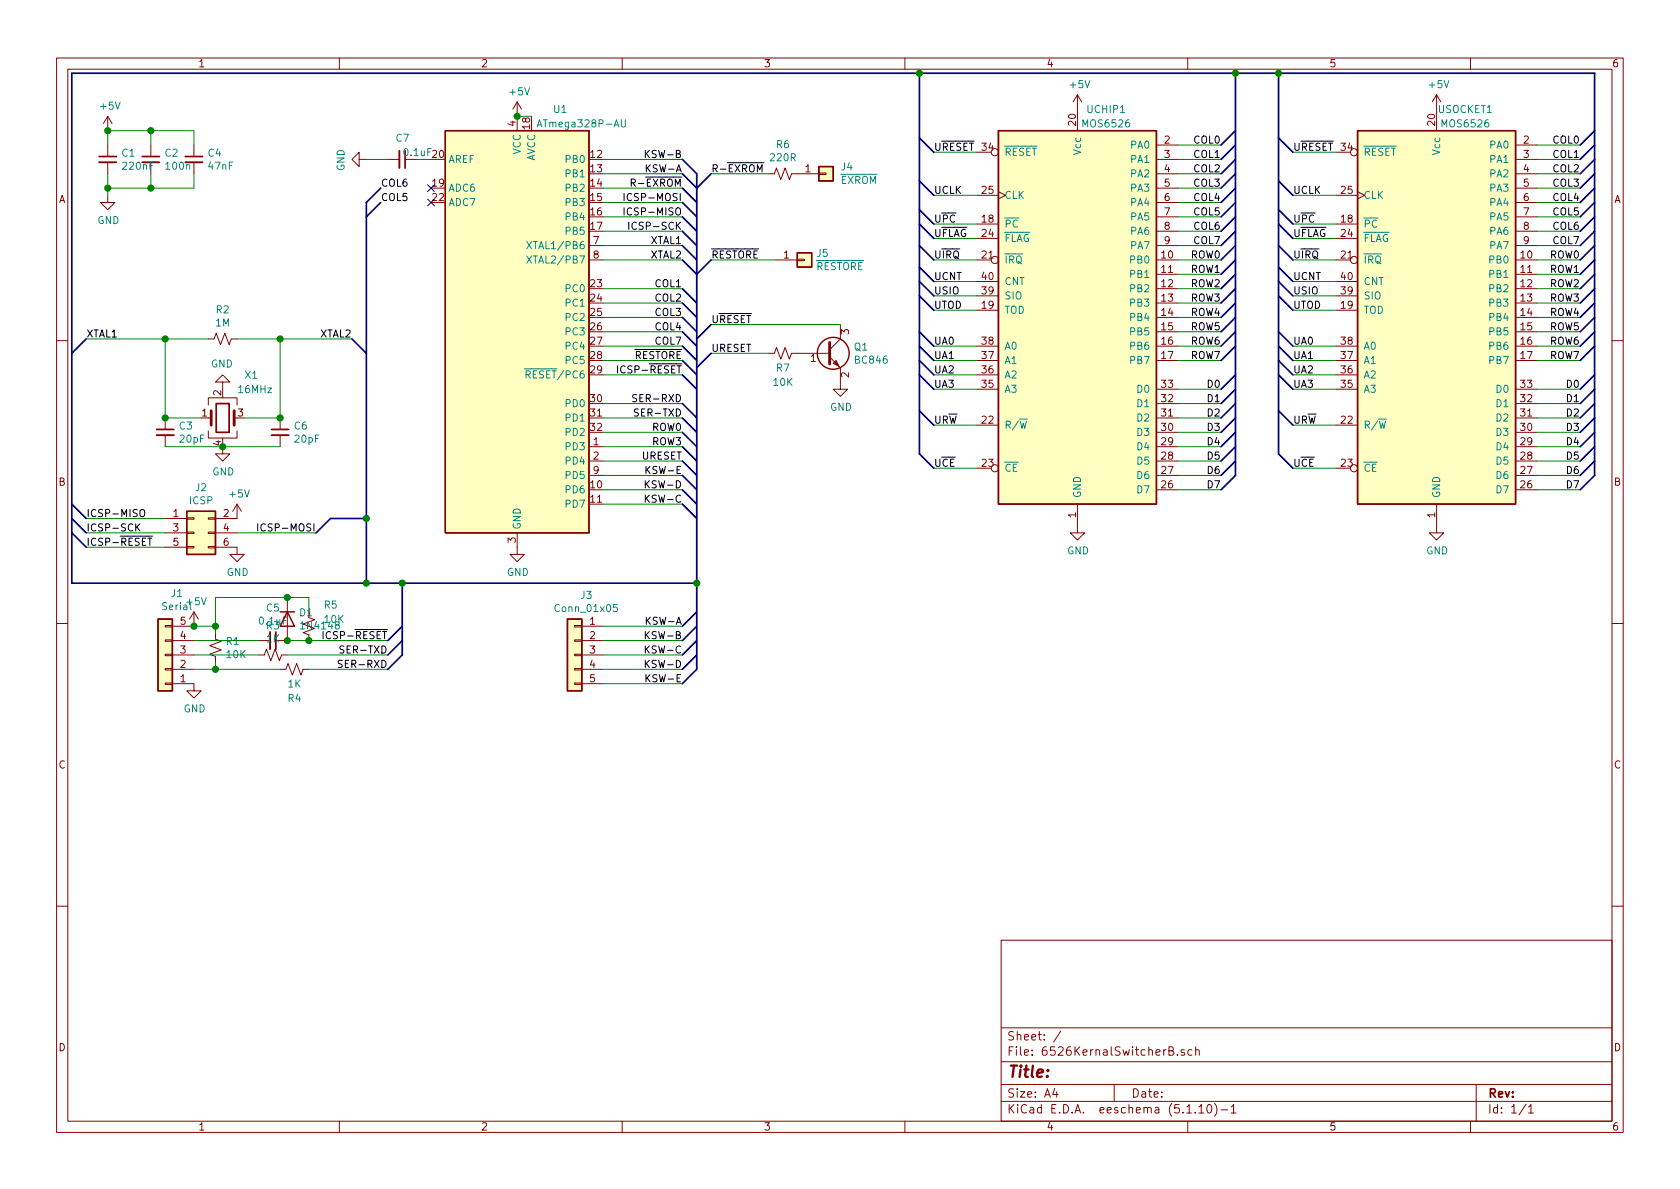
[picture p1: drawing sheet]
EESchema Schematic File Version 4
EELAYER 30 0
EELAYER END
$Descr A4 11693 8268
encoding utf-8
Sheet 1 1
Title ""
Date ""
Rev ""
Comp ""
Comment1 ""
Comment2 ""
Comment3 ""
Comment4 ""
$EndDescr
$Comp
L CPU2:MOS6526 USOCKET1
U 1 1
P 10050 2250
F 0 "USOCKET1" H 10200 3750 50  0000 C CNN
F 1 "MOS6526" H 10200 3650 50  0000 C CNN
F 2 "Package_DIP:DIP-40_W15.24mm" H 10000 2650 50  0001 C CNN
F 3 "" H 10000 2650 50  0001 C CNN
	1    10050 2250
	1    0    0    -1  
$EndComp
$Comp
L Power2:+5V #PWR015
U 1 1
P 10000 750
F 0 "#PWR015" H 10000 600 50  0001 C CNN
F 1 "+5V" H 10015 923 50  0000 C CNN
F 2 "" H 10000 750 50  0001 C CNN
F 3 "" H 10000 750 50  0001 C CNN
	1    10000 750 
	1    0    0    -1  
$EndComp
$Comp
L Power2:+5V #PWR010
U 1 1
P 3600 800
F 0 "#PWR010" H 3600 650 50  0001 C CNN
F 1 "+5V" H 3615 973 50  0000 C CNN
F 2 "" H 3600 800 50  0001 C CNN
F 3 "" H 3600 800 50  0001 C CNN
	1    3600 800 
	1    0    0    -1  
$EndComp
$Comp
L Power2:GND #PWR016
U 1 1
P 10000 3650
F 0 "#PWR016" H 10000 3400 50  0001 C CNN
F 1 "GND" H 10005 3477 50  0000 C CNN
F 2 "" H 10000 3650 50  0001 C CNN
F 3 "" H 10000 3650 50  0001 C CNN
	1    10000 3650
	1    0    0    -1  
$EndComp
$Comp
L Power2:GND #PWR011
U 1 1
P 3600 3800
F 0 "#PWR011" H 3600 3550 50  0001 C CNN
F 1 "GND" H 3605 3627 50  0000 C CNN
F 2 "" H 3600 3800 50  0001 C CNN
F 3 "" H 3600 3800 50  0001 C CNN
	1    3600 3800
	1    0    0    -1  
$EndComp
$Comp
L Device:C_Small C1
U 1 1
P 750 1100
F 0 "C1" H 842 1146 50  0000 L CNN
F 1 "220nF" H 842 1055 50  0000 L CNN
F 2 "Capacitor_SMD:C_0805_2012Metric_Pad1.15x1.40mm_HandSolder" H 750 1100 50  0001 C CNN
F 3 "~" H 750 1100 50  0001 C CNN
	1    750  1100
	1    0    0    -1  
$EndComp
$Comp
L Device:C_Small C2
U 1 1
P 1050 1100
F 0 "C2" H 1142 1146 50  0000 L CNN
F 1 "100n" H 1142 1055 50  0000 L CNN
F 2 "Capacitor_SMD:C_0805_2012Metric_Pad1.15x1.40mm_HandSolder" H 1050 1100 50  0001 C CNN
F 3 "~" H 1050 1100 50  0001 C CNN
	1    1050 1100
	1    0    0    -1  
$EndComp
$Comp
L Device:C_Small C4
U 1 1
P 1350 1100
F 0 "C4" H 1442 1146 50  0000 L CNN
F 1 "47nF" H 1442 1055 50  0000 L CNN
F 2 "Capacitor_SMD:C_0805_2012Metric_Pad1.15x1.40mm_HandSolder" H 1350 1100 50  0001 C CNN
F 3 "~" H 1350 1100 50  0001 C CNN
	1    1350 1100
	1    0    0    -1  
$EndComp
$Comp
L Device:C_Small C7
U 1 1
P 2800 1100
F 0 "C7" V 2650 1050 50  0000 L CNN
F 1 "0.1uF" V 2750 1100 50  0000 L CNN
F 2 "Capacitor_SMD:C_0805_2012Metric_Pad1.15x1.40mm_HandSolder" H 2800 1100 50  0001 C CNN
F 3 "~" H 2800 1100 50  0001 C CNN
	1    2800 1100
	0    1    1    0   
$EndComp
$Comp
L Power2:GND #PWR02
U 1 1
P 750 1350
F 0 "#PWR02" H 750 1100 50  0001 C CNN
F 1 "GND" H 755 1177 50  0000 C CNN
F 2 "" H 750 1350 50  0001 C CNN
F 3 "" H 750 1350 50  0001 C CNN
	1    750  1350
	1    0    0    -1  
$EndComp
Wire Wire Line
	750  1350 750  1300
Wire Wire Line
	750  1300 1050 1300
Wire Wire Line
	750  1300 750  1200
Wire Wire Line
	1050 1300 1050 1200
Wire Wire Line
	1350 1300 1350 1200
$Comp
L Device:R_Small_US R6
U 1 1
P 5450 1200
F 0 "R6" V 5245 1200 50  0000 C CNN
F 1 "220R" V 5336 1200 50  0000 C CNN
F 2 "Resistor_SMD:R_0805_2012Metric_Pad1.15x1.40mm_HandSolder" H 5450 1200 50  0001 C CNN
F 3 "~" H 5450 1200 50  0001 C CNN
	1    5450 1200
	0    1    1    0   
$EndComp
$Comp
L Connector_Generic:Conn_01x01 J4
U 1 1
P 5750 1200
F 0 "J4" H 5850 1250 50  0000 L CNN
F 1 "~EXROM" H 5850 1150 50  0000 L CNN
F 2 "Connector_PinHeader_2.54mm:PinHeader_1x01_P2.54mm_Vertical" H 5750 1200 50  0001 C CNN
F 3 "~" H 5750 1200 50  0001 C CNN
	1    5750 1200
	1    0    0    -1  
$EndComp
Entry Bus Bus
	11100 1700 11000 1800
Text Label 11000 1800 2    50   ~ 0
ROW0
Entry Bus Bus
	11100 2000 11000 2100
Text Label 11000 2100 2    50   ~ 0
ROW3
Entry Bus Bus
	11100 1000 11000 1100
Text Label 11000 1100 2    50   ~ 0
COL1
Entry Bus Bus
	11100 1100 11000 1200
Text Label 11000 1200 2    50   ~ 0
COL2
Entry Bus Bus
	11100 1200 11000 1300
Text Label 11000 1300 2    50   ~ 0
COL3
Entry Bus Bus
	11100 1300 11000 1400
Text Label 11000 1400 2    50   ~ 0
COL4
Entry Bus Bus
	11100 1600 11000 1700
Text Label 11000 1700 2    50   ~ 0
COL7
Entry Bus Bus
	11100 900  11000 1000
Text Label 11000 1000 2    50   ~ 0
COL0
Entry Bus Bus
	11100 1400 11000 1500
Text Label 11000 1500 2    50   ~ 0
COL5
Entry Bus Bus
	11100 1500 11000 1600
Text Label 11000 1600 2    50   ~ 0
COL6
Entry Bus Bus
	11100 1800 11000 1900
Text Label 11000 1900 2    50   ~ 0
ROW1
Entry Bus Bus
	11100 1900 11000 2000
Text Label 11000 2000 2    50   ~ 0
ROW2
Entry Bus Bus
	11100 2100 11000 2200
Text Label 11000 2200 2    50   ~ 0
ROW4
Entry Bus Bus
	11100 2200 11000 2300
Text Label 11000 2300 2    50   ~ 0
ROW5
Entry Bus Bus
	11100 2300 11000 2400
Text Label 11000 2400 2    50   ~ 0
ROW6
Entry Bus Bus
	11100 2400 11000 2500
Text Label 11000 2500 2    50   ~ 0
ROW7
Entry Bus Bus
	11100 2600 11000 2700
Text Label 11000 2700 2    50   ~ 0
D0
Entry Bus Bus
	11100 2700 11000 2800
Text Label 11000 2800 2    50   ~ 0
D1
Entry Bus Bus
	11100 2800 11000 2900
Text Label 11000 2900 2    50   ~ 0
D2
Entry Bus Bus
	11100 2900 11000 3000
Text Label 11000 3000 2    50   ~ 0
D3
Entry Bus Bus
	11100 3000 11000 3100
Text Label 11000 3100 2    50   ~ 0
D4
Entry Bus Bus
	11100 3100 11000 3200
Text Label 11000 3200 2    50   ~ 0
D5
Entry Bus Bus
	11100 3200 11000 3300
Text Label 11000 3300 2    50   ~ 0
D6
Entry Bus Bus
	11100 3300 11000 3400
Text Label 11000 3400 2    50   ~ 0
D7
Wire Wire Line
	10700 1000 11000 1000
Wire Wire Line
	10700 1100 11000 1100
Wire Wire Line
	10700 1200 11000 1200
Wire Wire Line
	10700 1300 11000 1300
Wire Wire Line
	10700 1400 11000 1400
Wire Wire Line
	10700 1500 11000 1500
Wire Wire Line
	10700 1600 11000 1600
Wire Wire Line
	10700 1700 11000 1700
Wire Wire Line
	10700 1800 11000 1800
Wire Wire Line
	10700 1900 11000 1900
Wire Wire Line
	10700 2000 11000 2000
Wire Wire Line
	10700 2100 11000 2100
Wire Wire Line
	10700 2200 11000 2200
Wire Wire Line
	10700 2300 11000 2300
Wire Wire Line
	10700 2400 11000 2400
Wire Wire Line
	10700 2500 11000 2500
Wire Wire Line
	10700 2700 11000 2700
Wire Wire Line
	10700 2800 11000 2800
Wire Wire Line
	10700 2900 11000 2900
Wire Wire Line
	10700 3000 11000 3000
Wire Wire Line
	10700 3100 11000 3100
Wire Wire Line
	10700 3200 11000 3200
Wire Wire Line
	10700 3300 11000 3300
Wire Wire Line
	10700 3400 11000 3400
Text Label 9000 1050 0    50   ~ 0
U~RESET
Wire Wire Line
	9000 1050 9300 1050
Entry Bus Bus
	8900 950  9000 1050
Text Label 9000 1350 0    50   ~ 0
UCLK
Wire Wire Line
	9000 1350 9300 1350
Entry Bus Bus
	8900 1250 9000 1350
Text Label 9000 1550 0    50   ~ 0
U~PC
Wire Wire Line
	9000 1550 9300 1550
Entry Bus Bus
	8900 1450 9000 1550
Text Label 9000 1650 0    50   ~ 0
U~FLAG
Wire Wire Line
	9000 1650 9300 1650
Entry Bus Bus
	8900 1550 9000 1650
Text Label 9000 1800 0    50   ~ 0
U~IRQ
Wire Wire Line
	9000 1800 9300 1800
Entry Bus Bus
	8900 1700 9000 1800
Text Label 9000 1950 0    50   ~ 0
UCNT
Wire Wire Line
	9000 1950 9300 1950
Entry Bus Bus
	8900 1850 9000 1950
Text Label 9000 2050 0    50   ~ 0
USIO
Wire Wire Line
	9000 2050 9300 2050
Entry Bus Bus
	8900 1950 9000 2050
Text Label 9000 2150 0    50   ~ 0
UTOD
Wire Wire Line
	9000 2150 9300 2150
Entry Bus Bus
	8900 2050 9000 2150
Text Label 9000 2400 0    50   ~ 0
UA0
Wire Wire Line
	9000 2400 9300 2400
Entry Bus Bus
	8900 2300 9000 2400
Text Label 9000 2500 0    50   ~ 0
UA1
Wire Wire Line
	9000 2500 9300 2500
Entry Bus Bus
	8900 2400 9000 2500
Text Label 9000 2600 0    50   ~ 0
UA2
Wire Wire Line
	9000 2600 9300 2600
Entry Bus Bus
	8900 2500 9000 2600
Text Label 9000 2700 0    50   ~ 0
UA3
Wire Wire Line
	9000 2700 9300 2700
Entry Bus Bus
	8900 2600 9000 2700
Text Label 9000 2950 0    50   ~ 0
UR~W
Wire Wire Line
	9000 2950 9300 2950
Entry Bus Bus
	8900 2850 9000 2950
Text Label 9000 3250 0    50   ~ 0
U~CE
Wire Wire Line
	9000 3250 9300 3250
Entry Bus Bus
	8900 3150 9000 3250
$Comp
L CPU2:MOS6526 UCHIP1
U 1 1
P 7550 2250
F 0 "UCHIP1" H 7700 3750 50  0000 C CNN
F 1 "MOS6526" H 7700 3650 50  0000 C CNN
F 2 "Package_DIP:DIP-40_W15.24mm" H 7500 2650 50  0001 C CNN
F 3 "" H 7500 2650 50  0001 C CNN
	1    7550 2250
	1    0    0    -1  
$EndComp
$Comp
L Power2:+5V #PWR013
U 1 1
P 7500 750
F 0 "#PWR013" H 7500 600 50  0001 C CNN
F 1 "+5V" H 7515 923 50  0000 C CNN
F 2 "" H 7500 750 50  0001 C CNN
F 3 "" H 7500 750 50  0001 C CNN
	1    7500 750 
	1    0    0    -1  
$EndComp
$Comp
L Power2:GND #PWR014
U 1 1
P 7500 3650
F 0 "#PWR014" H 7500 3400 50  0001 C CNN
F 1 "GND" H 7505 3477 50  0000 C CNN
F 2 "" H 7500 3650 50  0001 C CNN
F 3 "" H 7500 3650 50  0001 C CNN
	1    7500 3650
	1    0    0    -1  
$EndComp
Entry Bus Bus
	8600 1700 8500 1800
Text Label 8500 1800 2    50   ~ 0
ROW0
Entry Bus Bus
	8600 2000 8500 2100
Text Label 8500 2100 2    50   ~ 0
ROW3
Entry Bus Bus
	8600 1000 8500 1100
Text Label 8500 1100 2    50   ~ 0
COL1
Entry Bus Bus
	8600 1100 8500 1200
Text Label 8500 1200 2    50   ~ 0
COL2
Entry Bus Bus
	8600 1200 8500 1300
Text Label 8500 1300 2    50   ~ 0
COL3
Entry Bus Bus
	8600 1300 8500 1400
Text Label 8500 1400 2    50   ~ 0
COL4
Entry Bus Bus
	8600 1600 8500 1700
Text Label 8500 1700 2    50   ~ 0
COL7
Entry Bus Bus
	8600 900  8500 1000
Text Label 8500 1000 2    50   ~ 0
COL0
Entry Bus Bus
	8600 1400 8500 1500
Text Label 8500 1500 2    50   ~ 0
COL5
Entry Bus Bus
	8600 1500 8500 1600
Text Label 8500 1600 2    50   ~ 0
COL6
Entry Bus Bus
	8600 1800 8500 1900
Text Label 8500 1900 2    50   ~ 0
ROW1
Entry Bus Bus
	8600 1900 8500 2000
Text Label 8500 2000 2    50   ~ 0
ROW2
Entry Bus Bus
	8600 2100 8500 2200
Text Label 8500 2200 2    50   ~ 0
ROW4
Entry Bus Bus
	8600 2200 8500 2300
Text Label 8500 2300 2    50   ~ 0
ROW5
Entry Bus Bus
	8600 2300 8500 2400
Text Label 8500 2400 2    50   ~ 0
ROW6
Entry Bus Bus
	8600 2400 8500 2500
Text Label 8500 2500 2    50   ~ 0
ROW7
Entry Bus Bus
	8600 2600 8500 2700
Text Label 8500 2700 2    50   ~ 0
D0
Entry Bus Bus
	8600 2700 8500 2800
Text Label 8500 2800 2    50   ~ 0
D1
Entry Bus Bus
	8600 2800 8500 2900
Text Label 8500 2900 2    50   ~ 0
D2
Entry Bus Bus
	8600 2900 8500 3000
Text Label 8500 3000 2    50   ~ 0
D3
Entry Bus Bus
	8600 3000 8500 3100
Text Label 8500 3100 2    50   ~ 0
D4
Entry Bus Bus
	8600 3100 8500 3200
Text Label 8500 3200 2    50   ~ 0
D5
Entry Bus Bus
	8600 3200 8500 3300
Text Label 8500 3300 2    50   ~ 0
D6
Entry Bus Bus
	8600 3300 8500 3400
Text Label 8500 3400 2    50   ~ 0
D7
Wire Wire Line
	8200 1000 8500 1000
Wire Wire Line
	8200 1100 8500 1100
Wire Wire Line
	8200 1200 8500 1200
Wire Wire Line
	8200 1300 8500 1300
Wire Wire Line
	8200 1400 8500 1400
Wire Wire Line
	8200 1500 8500 1500
Wire Wire Line
	8200 1600 8500 1600
Wire Wire Line
	8200 1700 8500 1700
Wire Wire Line
	8200 1800 8500 1800
Wire Wire Line
	8200 1900 8500 1900
Wire Wire Line
	8200 2000 8500 2000
Wire Wire Line
	8200 2100 8500 2100
Wire Wire Line
	8200 2200 8500 2200
Wire Wire Line
	8200 2300 8500 2300
Wire Wire Line
	8200 2400 8500 2400
Wire Wire Line
	8200 2500 8500 2500
Wire Wire Line
	8200 2700 8500 2700
Wire Wire Line
	8200 2800 8500 2800
Wire Wire Line
	8200 2900 8500 2900
Wire Wire Line
	8200 3000 8500 3000
Wire Wire Line
	8200 3100 8500 3100
Wire Wire Line
	8200 3200 8500 3200
Wire Wire Line
	8200 3300 8500 3300
Wire Wire Line
	8200 3400 8500 3400
Text Label 6500 1050 0    50   ~ 0
U~RESET
Wire Wire Line
	6500 1050 6800 1050
Entry Bus Bus
	6400 950  6500 1050
Text Label 6500 1350 0    50   ~ 0
UCLK
Wire Wire Line
	6500 1350 6800 1350
Entry Bus Bus
	6400 1250 6500 1350
Text Label 6500 1550 0    50   ~ 0
U~PC
Wire Wire Line
	6500 1550 6800 1550
Entry Bus Bus
	6400 1450 6500 1550
Text Label 6500 1650 0    50   ~ 0
U~FLAG
Wire Wire Line
	6500 1650 6800 1650
Entry Bus Bus
	6400 1550 6500 1650
Text Label 6500 1800 0    50   ~ 0
U~IRQ
Wire Wire Line
	6500 1800 6800 1800
Entry Bus Bus
	6400 1700 6500 1800
Text Label 6500 1950 0    50   ~ 0
UCNT
Wire Wire Line
	6500 1950 6800 1950
Entry Bus Bus
	6400 1850 6500 1950
Text Label 6500 2050 0    50   ~ 0
USIO
Wire Wire Line
	6500 2050 6800 2050
Entry Bus Bus
	6400 1950 6500 2050
Text Label 6500 2150 0    50   ~ 0
UTOD
Wire Wire Line
	6500 2150 6800 2150
Entry Bus Bus
	6400 2050 6500 2150
Text Label 6500 2400 0    50   ~ 0
UA0
Wire Wire Line
	6500 2400 6800 2400
Entry Bus Bus
	6400 2300 6500 2400
Text Label 6500 2500 0    50   ~ 0
UA1
Wire Wire Line
	6500 2500 6800 2500
Entry Bus Bus
	6400 2400 6500 2500
Text Label 6500 2600 0    50   ~ 0
UA2
Wire Wire Line
	6500 2600 6800 2600
Entry Bus Bus
	6400 2500 6500 2600
Text Label 6500 2700 0    50   ~ 0
UA3
Wire Wire Line
	6500 2700 6800 2700
Entry Bus Bus
	6400 2600 6500 2700
Text Label 6500 2950 0    50   ~ 0
UR~W
Wire Wire Line
	6500 2950 6800 2950
Entry Bus Bus
	6400 2850 6500 2950
Text Label 6500 3250 0    50   ~ 0
U~CE
Wire Wire Line
	6500 3250 6800 3250
Entry Bus Bus
	6400 3150 6500 3250
Wire Bus Line
	11100 500  8900 500 
Connection ~ 8900 500 
Wire Bus Line
	8900 500  8600 500 
Wire Bus Line
	6400 500  8600 500 
Connection ~ 8600 500 
Text Label 4750 2600 2    50   ~ 0
ICSP-~RESET
Wire Wire Line
	4200 2600 4750 2600
Entry Bus Bus
	4850 2700 4750 2600
Text Label 4750 1800 2    50   ~ 0
XTAL2
Wire Wire Line
	4200 1800 4750 1800
Entry Bus Bus
	4850 1900 4750 1800
Text Label 4750 1700 2    50   ~ 0
XTAL1
Wire Wire Line
	4200 1700 4750 1700
Entry Bus Bus
	4850 1800 4750 1700
Text Label 4750 1600 2    50   ~ 0
ICSP-SCK
Wire Wire Line
	4200 1600 4750 1600
Entry Bus Bus
	4850 1700 4750 1600
Text Label 4750 1500 2    50   ~ 0
ICSP-MISO
Wire Wire Line
	4200 1500 4750 1500
Entry Bus Bus
	4850 1600 4750 1500
Text Label 4750 1400 2    50   ~ 0
ICSP-MOSI
Wire Wire Line
	4200 1400 4750 1400
Entry Bus Bus
	4850 1500 4750 1400
Text Label 4750 2000 2    50   ~ 0
COL1
Wire Wire Line
	4200 2000 4750 2000
Entry Bus Bus
	4850 2100 4750 2000
Text Label 4750 2100 2    50   ~ 0
COL2
Wire Wire Line
	4200 2100 4750 2100
Entry Bus Bus
	4850 2200 4750 2100
Text Label 4750 2200 2    50   ~ 0
COL3
Wire Wire Line
	4200 2200 4750 2200
Entry Bus Bus
	4850 2300 4750 2200
Text Label 4750 2300 2    50   ~ 0
COL4
Wire Wire Line
	4200 2300 4750 2300
Entry Bus Bus
	4850 2400 4750 2300
Text Label 4750 2400 2    50   ~ 0
COL7
Wire Wire Line
	4200 2400 4750 2400
Entry Bus Bus
	4850 2500 4750 2400
Text Label 4750 2500 2    50   ~ 0
~RESTORE
Wire Wire Line
	4200 2500 4750 2500
Entry Bus Bus
	4850 2600 4750 2500
Text Label 4750 2800 2    50   ~ 0
SER-RXD
Wire Wire Line
	4200 2800 4750 2800
Entry Bus Bus
	4850 2900 4750 2800
Text Label 4750 2900 2    50   ~ 0
SER-TXD
Wire Wire Line
	4200 2900 4750 2900
Entry Bus Bus
	4850 3000 4750 2900
Text Label 4750 3000 2    50   ~ 0
ROW0
Wire Wire Line
	4200 3000 4750 3000
Entry Bus Bus
	4850 3100 4750 3000
Text Label 4750 3100 2    50   ~ 0
ROW3
Wire Wire Line
	4200 3100 4750 3100
Entry Bus Bus
	4850 3200 4750 3100
Text Label 4750 1200 2    50   ~ 0
KSW-A
Wire Wire Line
	4200 1200 4750 1200
Entry Bus Bus
	4850 1300 4750 1200
Text Label 4750 1100 2    50   ~ 0
KSW-B
Wire Wire Line
	4200 1100 4750 1100
Entry Bus Bus
	4850 1200 4750 1100
Text Label 4750 3500 2    50   ~ 0
KSW-C
Wire Wire Line
	4200 3500 4750 3500
Entry Bus Bus
	4850 3600 4750 3500
Text Label 4750 3200 2    50   ~ 0
URESET
Wire Wire Line
	4200 3200 4750 3200
Entry Bus Bus
	4850 3300 4750 3200
$Comp
L Connector_Generic:Conn_01x01 J5
U 1 1
P 5600 1800
F 0 "J5" H 5680 1848 50  0000 L CNN
F 1 "~RESTORE" H 5680 1750 50  0000 L CNN
F 2 "Connector_PinHeader_2.54mm:PinHeader_1x01_P2.54mm_Vertical" H 5600 1800 50  0001 C CNN
F 3 "~" H 5600 1800 50  0001 C CNN
	1    5600 1800
	1    0    0    -1  
$EndComp
Entry Bus Bus
	4850 1900 4950 1800
Wire Wire Line
	4950 1800 5400 1800
Text Label 4950 1800 0    50   ~ 0
~RESTORE
$Comp
L Device:Crystal_GND24 X1
U 1 1
P 1550 2900
F 0 "X1" H 1700 3200 50  0000 L CNN
F 1 "16MHz" H 1650 3100 50  0000 L CNN
F 2 "Crystal:Crystal_SMD_2016-4Pin_2.0x1.6mm" H 1550 2900 50  0001 C CNN
F 3 "~" H 1550 2900 50  0001 C CNN
	1    1550 2900
	1    0    0    -1  
$EndComp
$Comp
L Power2:GND #PWR06
U 1 1
P 1550 3100
F 0 "#PWR06" H 1550 2850 50  0001 C CNN
F 1 "GND" H 1555 2927 50  0000 C CNN
F 2 "" H 1550 3100 50  0001 C CNN
F 3 "" H 1550 3100 50  0001 C CNN
	1    1550 3100
	1    0    0    -1  
$EndComp
$Comp
L Power2:GND #PWR05
U 1 1
P 1550 2700
F 0 "#PWR05" H 1550 2450 50  0001 C CNN
F 1 "GND" H 1555 2527 50  0000 C CNN
F 2 "" H 1550 2700 50  0001 C CNN
F 3 "" H 1550 2700 50  0001 C CNN
	1    1550 2700
	-1   0    0    1   
$EndComp
$Comp
L Device:C_Small C6
U 1 1
P 1950 3000
F 0 "C6" H 2042 3046 50  0000 L CNN
F 1 "20pF" H 2042 2955 50  0000 L CNN
F 2 "Capacitor_SMD:C_0805_2012Metric_Pad1.15x1.40mm_HandSolder" H 1950 3000 50  0001 C CNN
F 3 "~" H 1950 3000 50  0001 C CNN
	1    1950 3000
	1    0    0    -1  
$EndComp
$Comp
L Device:C_Small C3
U 1 1
P 1150 3000
F 0 "C3" H 1242 3046 50  0000 L CNN
F 1 "20pF" H 1242 2955 50  0000 L CNN
F 2 "Capacitor_SMD:C_0805_2012Metric_Pad1.15x1.40mm_HandSolder" H 1150 3000 50  0001 C CNN
F 3 "~" H 1150 3000 50  0001 C CNN
	1    1150 3000
	1    0    0    -1  
$EndComp
Wire Wire Line
	1150 2900 1400 2900
Wire Wire Line
	1700 2900 1950 2900
Wire Wire Line
	1150 3100 1550 3100
Connection ~ 1550 3100
Wire Wire Line
	1550 3100 1950 3100
$Comp
L Device:R_Small_US R2
U 1 1
P 1550 2350
F 0 "R2" V 1345 2350 50  0000 C CNN
F 1 "1M" V 1436 2350 50  0000 C CNN
F 2 "Resistor_SMD:R_0805_2012Metric_Pad1.15x1.40mm_HandSolder" H 1550 2350 50  0001 C CNN
F 3 "~" H 1550 2350 50  0001 C CNN
	1    1550 2350
	0    1    1    0   
$EndComp
Wire Wire Line
	1150 2900 1150 2350
Wire Wire Line
	1150 2350 1450 2350
Connection ~ 1150 2900
Text Label 2450 2350 2    50   ~ 0
XTAL2
Text Label 600  2350 0    50   ~ 0
XTAL1
Entry Bus Bus
	2550 2450 2450 2350
Entry Bus Bus
	500  2450 600  2350
Connection ~ 1150 2350
Wire Wire Line
	1650 2350 1950 2350
Wire Wire Line
	1950 2900 1950 2350
Connection ~ 1950 2900
Connection ~ 1950 2350
Wire Wire Line
	1950 2350 2450 2350
Wire Bus Line
	500  500  6400 500 
Connection ~ 2550 4050
Connection ~ 6400 500 
$Comp
L Device:Q_NPN_BEC Q1
U 1 1
P 5750 2450
F 0 "Q1" H 5941 2496 50  0000 L CNN
F 1 "BC846" H 5941 2405 50  0000 L CNN
F 2 "Package_TO_SOT_SMD:SOT-23" H 5950 2550 50  0001 C CNN
F 3 "863-BC846BLT1G" H 5750 2450 50  0001 C CNN
	1    5750 2450
	1    0    0    -1  
$EndComp
$Comp
L Power2:GND #PWR012
U 1 1
P 5850 2650
F 0 "#PWR012" H 5850 2400 50  0001 C CNN
F 1 "GND" H 5855 2477 50  0000 C CNN
F 2 "" H 5850 2650 50  0001 C CNN
F 3 "" H 5850 2650 50  0001 C CNN
	1    5850 2650
	1    0    0    -1  
$EndComp
Entry Bus Bus
	4850 2550 4950 2450
Entry Bus Bus
	4850 2350 4950 2250
$Comp
L Device:R_Small_US R7
U 1 1
P 5450 2450
F 0 "R7" V 5550 2450 50  0000 C CNN
F 1 "10K" V 5650 2450 50  0000 C CNN
F 2 "Resistor_SMD:R_0805_2012Metric_Pad1.15x1.40mm_HandSolder" H 5450 2450 50  0001 C CNN
F 3 "~" H 5450 2450 50  0001 C CNN
	1    5450 2450
	0    1    1    0   
$EndComp
Text Label 4950 2450 0    50   ~ 0
URESET
Wire Wire Line
	4950 2450 5350 2450
Wire Wire Line
	5850 2250 4950 2250
Text Label 4950 2250 0    50   ~ 0
U~RESET
$Comp
L Connector_Generic:Conn_02x03_Odd_Even J2
U 1 1
P 1350 3700
F 0 "J2" H 1400 4017 50  0000 C CNN
F 1 "ICSP" H 1400 3926 50  0000 C CNN
F 2 "Connector_PinHeader_1.27mm:PinHeader_2x03_P1.27mm_Vertical_SMD" H 1350 3700 50  0001 C CNN
F 3 "~" H 1350 3700 50  0001 C CNN
	1    1350 3700
	1    0    0    -1  
$EndComp
Text Label 600  3800 0    50   ~ 0
ICSP-~RESET
Wire Wire Line
	1150 3800 600  3800
Entry Bus Bus
	600  3800 500  3700
Text Label 600  3700 0    50   ~ 0
ICSP-SCK
Wire Wire Line
	1150 3700 600  3700
Entry Bus Bus
	600  3700 500  3600
Text Label 600  3600 0    50   ~ 0
ICSP-MISO
Wire Wire Line
	1150 3600 600  3600
Entry Bus Bus
	600  3600 500  3500
Text Label 2200 3700 2    50   ~ 0
ICSP-MOSI
Wire Wire Line
	1650 3700 2200 3700
Entry Bus Bus
	2200 3700 2300 3600
$Comp
L Power2:GND #PWR08
U 1 1
P 1650 3800
F 0 "#PWR08" H 1650 3550 50  0001 C CNN
F 1 "GND" H 1655 3627 50  0000 C CNN
F 2 "" H 1650 3800 50  0001 C CNN
F 3 "" H 1650 3800 50  0001 C CNN
	1    1650 3800
	1    0    0    -1  
$EndComp
$Comp
L Power2:+5V #PWR07
U 1 1
P 1650 3600
F 0 "#PWR07" H 1650 3450 50  0001 C CNN
F 1 "+5V" H 1665 3773 50  0000 C CNN
F 2 "" H 1650 3600 50  0001 C CNN
F 3 "" H 1650 3600 50  0001 C CNN
	1    1650 3600
	1    0    0    -1  
$EndComp
$Comp
L Connector_Generic:Conn_01x05 J1
U 1 1
P 1150 4550
F 0 "J1" H 1068 4125 50  0000 C CNN
F 1 "Serial" H 1068 4216 50  0000 C CNN
F 2 "Connector_PinHeader_1.27mm:PinHeader_1x05_P1.27mm_Vertical" H 1150 4550 50  0001 C CNN
F 3 "~" H 1150 4550 50  0001 C CNN
	1    1150 4550
	-1   0    0    1   
$EndComp
$Comp
L Power2:GND #PWR04
U 1 1
P 1350 4750
F 0 "#PWR04" H 1350 4500 50  0001 C CNN
F 1 "GND" H 1355 4577 50  0000 C CNN
F 2 "" H 1350 4750 50  0001 C CNN
F 3 "" H 1350 4750 50  0001 C CNN
	1    1350 4750
	1    0    0    -1  
$EndComp
$Comp
L Power2:+5V #PWR03
U 1 1
P 1350 4350
F 0 "#PWR03" H 1350 4200 50  0001 C CNN
F 1 "+5V" H 1365 4523 50  0000 C CNN
F 2 "" H 1350 4350 50  0001 C CNN
F 3 "" H 1350 4350 50  0001 C CNN
	1    1350 4350
	1    0    0    -1  
$EndComp
Text Label 2700 4450 2    50   ~ 0
ICSP-~RESET
Wire Wire Line
	2150 4450 2700 4450
Entry Bus Bus
	2700 4450 2800 4350
Text Label 2700 4550 2    50   ~ 0
SER-TXD
Entry Bus Bus
	2700 4550 2800 4450
Text Label 2700 4650 2    50   ~ 0
SER-RXD
Wire Wire Line
	2150 4650 2700 4650
Entry Bus Bus
	2700 4650 2800 4550
Text Label 4750 4350 2    50   ~ 0
KSW-A
Wire Wire Line
	4200 4350 4750 4350
Entry Bus Bus
	4750 4350 4850 4250
Text Label 4750 4450 2    50   ~ 0
KSW-B
Wire Wire Line
	4200 4450 4750 4450
Entry Bus Bus
	4750 4450 4850 4350
Text Label 4750 4550 2    50   ~ 0
KSW-C
Wire Wire Line
	4200 4550 4750 4550
Entry Bus Bus
	4750 4550 4850 4450
Connection ~ 4850 4050
$Comp
L Device:R_Small_US R4
U 1 1
P 2050 4650
F 0 "R4" V 2250 4650 50  0000 C CNN
F 1 "1K" V 2150 4650 50  0000 C CNN
F 2 "Resistor_SMD:R_0805_2012Metric_Pad1.15x1.40mm_HandSolder" H 2050 4650 50  0001 C CNN
F 3 "~" H 2050 4650 50  0001 C CNN
	1    2050 4650
	0    1    1    0   
$EndComp
$Comp
L Device:R_Small_US R3
U 1 1
P 1900 4550
F 0 "R3" V 1695 4550 50  0000 C CNN
F 1 "1K" V 1786 4550 50  0000 C CNN
F 2 "Resistor_SMD:R_0805_2012Metric_Pad1.15x1.40mm_HandSolder" H 1900 4550 50  0001 C CNN
F 3 "~" H 1900 4550 50  0001 C CNN
	1    1900 4550
	0    1    1    0   
$EndComp
Wire Wire Line
	2000 4550 2700 4550
Wire Wire Line
	1350 4550 1800 4550
$Comp
L Device:R_Small_US R1
U 1 1
P 1500 4500
F 0 "R1" H 1568 4546 50  0000 L CNN
F 1 "10K" H 1568 4455 50  0000 L CNN
F 2 "Resistor_SMD:R_0805_2012Metric_Pad1.15x1.40mm_HandSolder" H 1500 4500 50  0001 C CNN
F 3 "~" H 1500 4500 50  0001 C CNN
	1    1500 4500
	1    0    0    -1  
$EndComp
$Comp
L Device:R_Small_US R5
U 1 1
P 2150 4350
F 0 "R5" H 2250 4500 50  0000 L CNN
F 1 "10K" H 2250 4400 50  0000 L CNN
F 2 "Resistor_SMD:R_0805_2012Metric_Pad1.15x1.40mm_HandSolder" H 2150 4350 50  0001 C CNN
F 3 "~" H 2150 4350 50  0001 C CNN
	1    2150 4350
	1    0    0    -1  
$EndComp
$Comp
L Diode:1N4148 D1
U 1 1
P 2000 4300
F 0 "D1" V 1954 4379 50  0000 L CNN
F 1 "1N4148" V 2045 4379 50  0000 L CNN
F 2 "Diode_SMD:D_MiniMELF" H 2000 4125 50  0001 C CNN
F 3 "https://assets.nexperia.com/documents/data-sheet/1N4148_1N4448.pdf" H 2000 4300 50  0001 C CNN
	1    2000 4300
	0    1    1    0   
$EndComp
Wire Wire Line
	1500 4350 1350 4350
Connection ~ 1350 4350
Wire Wire Line
	2150 4250 2150 4150
Wire Wire Line
	2150 4150 2000 4150
Wire Wire Line
	2000 4150 1500 4150
Wire Wire Line
	1500 4150 1500 4350
Connection ~ 2000 4150
Wire Wire Line
	2000 4450 2150 4450
Connection ~ 2150 4450
$Comp
L Device:C_Small C5
U 1 1
P 1900 4450
F 0 "C5" V 1671 4450 50  0000 C CNN
F 1 "0.1uF" V 1762 4450 50  0000 C CNN
F 2 "Capacitor_SMD:C_0805_2012Metric_Pad1.15x1.40mm_HandSolder" H 1900 4450 50  0001 C CNN
F 3 "~" H 1900 4450 50  0001 C CNN
	1    1900 4450
	0    1    1    0   
$EndComp
Connection ~ 2000 4450
$Comp
L Power2:GND #PWR09
U 1 1
P 2550 1100
F 0 "#PWR09" H 2550 850 50  0001 C CNN
F 1 "GND" H 2555 927 50  0000 C CNN
F 2 "" H 2550 1100 50  0001 C CNN
F 3 "" H 2550 1100 50  0001 C CNN
	1    2550 1100
	0    1    1    0   
$EndComp
Wire Wire Line
	2900 1100 3000 1100
Wire Wire Line
	2550 1100 2700 1100
Wire Wire Line
	3700 800  3600 800 
Connection ~ 3600 800 
$Comp
L Power2:+5V #PWR01
U 1 1
P 750 900
F 0 "#PWR01" H 750 750 50  0001 C CNN
F 1 "+5V" H 765 1073 50  0000 C CNN
F 2 "" H 750 900 50  0001 C CNN
F 3 "" H 750 900 50  0001 C CNN
	1    750  900 
	1    0    0    -1  
$EndComp
Wire Bus Line
	500  4050 2550 4050
Wire Bus Line
	2300 3600 2550 3600
Wire Bus Line
	2550 4050 2800 4050
Connection ~ 2800 4050
Wire Bus Line
	2800 4050 4850 4050
Wire Wire Line
	1350 4450 1800 4450
Wire Wire Line
	1500 4400 1500 4350
Wire Wire Line
	1350 4650 1500 4650
Connection ~ 1500 4350
Wire Wire Line
	1500 4600 1500 4650
Connection ~ 1500 4650
Wire Wire Line
	1500 4650 1950 4650
$Comp
L MCU_Microchip_ATmega:ATmega328P-AU U1
U 1 1
P 3600 2300
F 0 "U1" H 3900 3850 50  0000 C CNN
F 1 "ATmega328P-AU" H 4050 3750 50  0000 C CNN
F 2 "Package_QFP:TQFP-32_7x7mm_P0.8mm" H 3600 2300 50  0001 C CIN
F 3 "http://ww1.microchip.com/downloads/en/DeviceDoc/ATmega328_P%20AVR%20MCU%20with%20picoPower%20Technology%20Data%20Sheet%2040001984A.pdf" H 3600 2300 50  0001 C CNN
	1    3600 2300
	1    0    0    -1  
$EndComp
Text Label 4750 3400 2    50   ~ 0
KSW-D
Wire Wire Line
	4200 3400 4750 3400
Entry Bus Bus
	4850 3500 4750 3400
Wire Wire Line
	4200 3300 4750 3300
Text Label 4750 3300 2    50   ~ 0
KSW-E
Entry Bus Bus
	4850 3400 4750 3300
Text Label 4750 1300 2    50   ~ 0
R-~EXROM
Wire Wire Line
	4200 1300 4750 1300
Entry Bus Bus
	4850 1400 4750 1300
Text Label 4950 1200 0    50   ~ 0
R-~EXROM
Entry Bus Bus
	4850 1300 4950 1200
Wire Wire Line
	5350 1200 4950 1200
$Comp
L Connector_Generic:Conn_01x05 J3
U 1 1
P 4000 4550
F 0 "J3" H 3918 4967 50  0000 C CNN
F 1 "Conn_01x05" H 3918 4876 50  0000 C CNN
F 2 "Connector_PinHeader_2.54mm:PinHeader_1x05_P2.54mm_Vertical" H 4000 4550 50  0001 C CNN
F 3 "~" H 4000 4550 50  0001 C CNN
	1    4000 4550
	-1   0    0    -1  
$EndComp
Text Label 4750 4650 2    50   ~ 0
KSW-D
Wire Wire Line
	4200 4650 4750 4650
Entry Bus Bus
	4750 4650 4850 4550
Text Label 4750 4750 2    50   ~ 0
KSW-E
Wire Wire Line
	4200 4750 4750 4750
Entry Bus Bus
	4750 4750 4850 4650
Connection ~ 750  1300
Connection ~ 1050 1300
Wire Wire Line
	1050 1300 1350 1300
Wire Wire Line
	750  900  1050 900 
Wire Wire Line
	750  1000 750  900 
Connection ~ 750  900 
Wire Wire Line
	1050 1000 1050 900 
Connection ~ 1050 900 
Wire Wire Line
	1050 900  1350 900 
Wire Wire Line
	1350 1000 1350 900 
Text Label 2650 1300 0    50   ~ 0
COL6
Entry Bus Bus
	2550 1400 2650 1300
Text Label 2650 1400 0    50   ~ 0
COL5
Entry Bus Bus
	2550 1500 2650 1400
Wire Wire Line
	600  2350 1150 2350
Connection ~ 2550 3600
Wire Bus Line
	2550 3600 2550 4050
NoConn ~ 3000 1300
NoConn ~ 3000 1400
Wire Bus Line
	2550 1400 2550 3600
Wire Bus Line
	2800 4050 2800 4550
Wire Bus Line
	4850 4050 4850 4650
Wire Bus Line
	500  500  500  4050
Wire Bus Line
	8900 500  8900 3150
Wire Bus Line
	6400 500  6400 3150
Wire Bus Line
	8600 500  8600 3300
Wire Bus Line
	11100 500  11100 3300
Wire Bus Line
	4850 1200 4850 4050
$EndSCHEMATC
